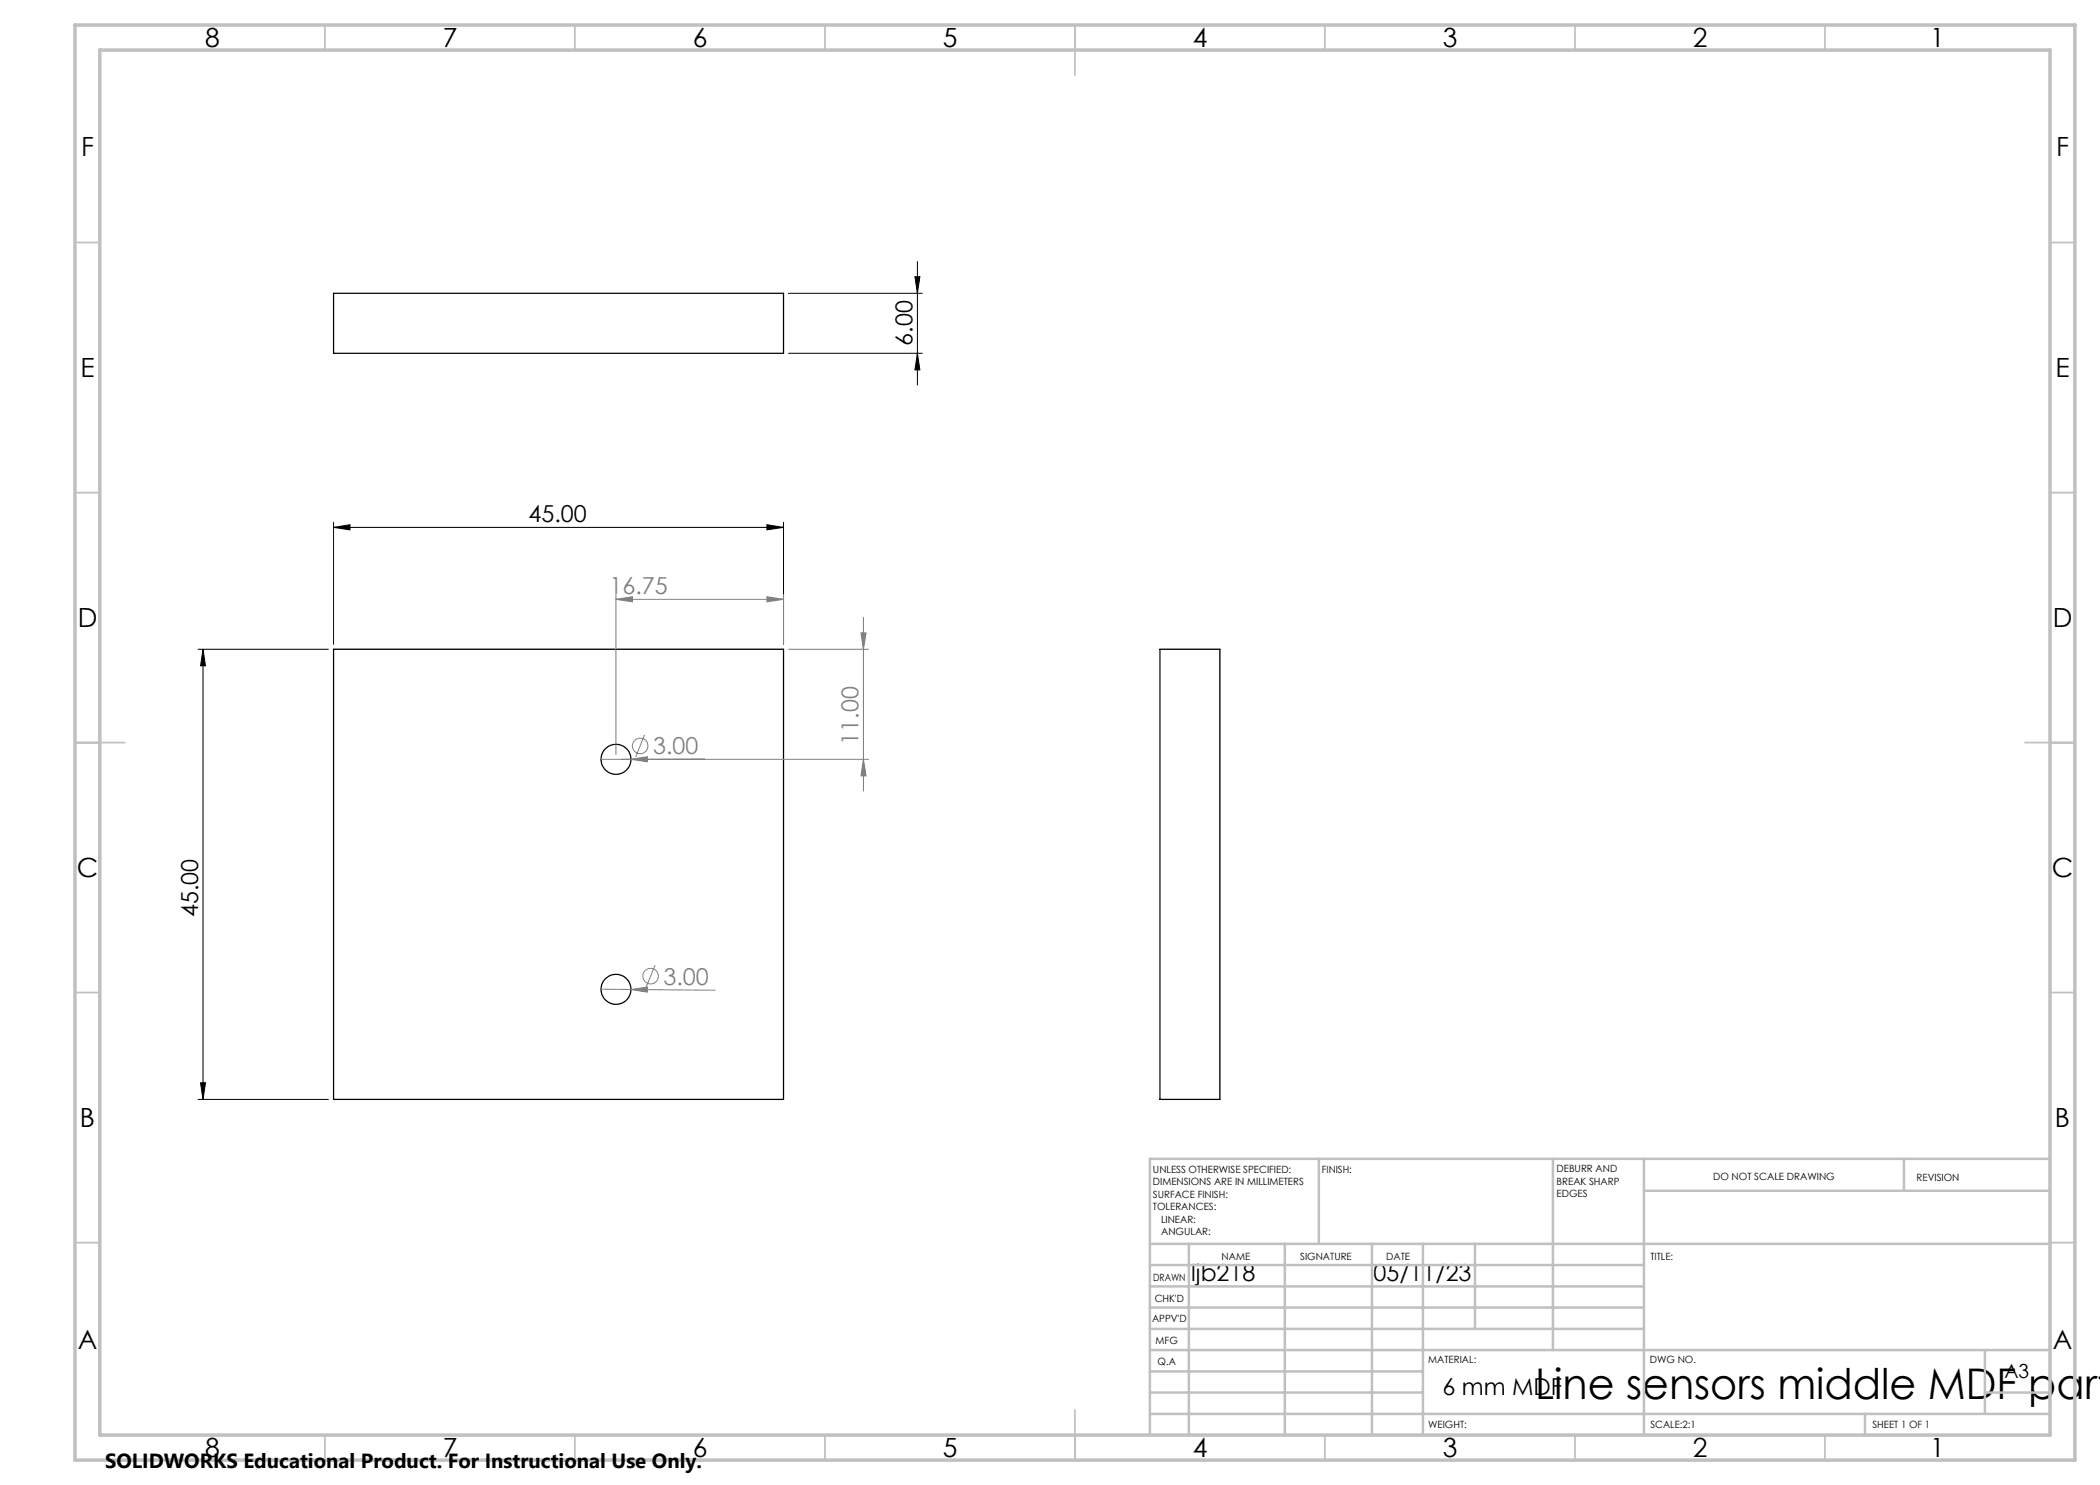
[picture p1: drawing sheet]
<svg xmlns="http://www.w3.org/2000/svg" width="420mm" height="297mm" viewBox="0 0 420 297" stroke-linecap="round" stroke-linejoin="round" font-family="sans-serif">
<g fill="none" stroke="#000" stroke-width=".25">
<path d="M66.7 58.7h90v12h-90zM66.7 129.9h90v90h-90zM232 129.9h12v90h-12z"/>
<circle cx="123.2" cy="151.9" r="3"/>
<circle cx="123.2" cy="197.9" r="3"/>
</g>
<g fill="none" stroke="#808080" stroke-width=".2">
<path d="M123.2 119.9l3.3-.6v1.1zM123.2 118.9v32M123.2 119.9h33.5M153.4 119.3l3.3 .6-3.3 .5zM156.7 118.9v10M157.7 129.9h16M172.2 126.6h1l-.5 3.3zM172.7 123.5v34.7M120.2 151.9h53.5M126.2 151.9l3.3-.6v1.1zM128.9 147l-1.8 4.4M141 151.8l-14.8 .1"/>
<path d="M172.7 151.9l.5 3.3h-1zM120.2 197.8l6 .1M126.2 197.9l3.3-.5v1zM126.2 197.9l16.8 .1M131 193l-1.8 4.4"/>
<circle cx="128" cy="149.2" r="1.54"/>
<circle cx="130.1" cy="195.2" r="1.56"/>
</g>
<g fill="none" stroke="#000" stroke-width=".2">
<path d="M157.7 58.7h26.8M183 55.3h1l-.5 3.4zM183.5 52.3v24.7M157.7 70.7h26.8M183.5 70.7l.5 3.3h-1zM66.7 105.5l3.3-.6v1.1zM66.7 104.5v24.4M66.7 105.5h90M153.4 104.9l3.3 .6-3.3 .5zM156.7 104.5v24.4M39.6 129.9h26.1M40.6 129.9v90"/>
<path d="M40.6 129.9l.5 3.3h-1zM39.6 219.9h26.1M40.1 216.6h1l-.5 3.3z"/>
</g>
<g fill="none" stroke="#c0c0c0" stroke-width=".35">
<path d="M65 5v5M115 5v5M165 5v5M215 5v10M265 5v5M315 5v5M365 5v5M15 48.5h5M410 48.5h5M15 98.5h5M410 98.5h5M15 148.5h10"/>
<path d="M405 148.5h10M15 198.5h5M410 198.5h5M15 248.5h5M410 248.5h5M65 287v5M115 287v5M165 287v5M215 282v10M265 287v5M315 287v5M365 287v5"/>
</g>
<g fill="none" stroke="#c0c0c0" stroke-width=".5">
<path d="M263.8 231.8v17M310.6 231.8v38.2M328.8 231.8v55.2M328.8 238.2h81.2M380.8 231.8v6.4M410 231.8h-180v55.2M230 248.8h180M230 257.3h98.8M230 253h98.8M237.8 248.8v38.2M257 248.8v38.2M274.4 248.8v38.2"/>
<path d="M284.6 248.8v38.2M295 248.8v17M230 265.8h98.8M230 261.5h98.8M230 278.5h54.6M230 274.3h54.6M230 270h180M397 278.5h13M397 270v12.8M230 282.8h180M373 282.8v4.2"/>
</g>
<path d="M15 5h400v287h-400zM20 10h390v277h-390z" fill="none" stroke="#c0c0c0" stroke-width=".7"/>
<g fill="#000">
<path d="M183 55.3h1l-.5 3.4zM183.5 70.7l.5 3.3h-1z"/>
<path d="M66.7 105.5l3.3-.6v1.1zM153.4 104.9l3.3 .6-3.3 .5z"/>
<path d="M40.1 216.6h1l-.5 3.3zM40.6 129.9l.5 3.3h-1z"/>
</g>
<g fill="#808080">
<path d="M126.2 151.9l3.3-.6v1.1z"/>
<path d="M126.2 197.9l3.3-.5v1z"/>
<path d="M123.2 119.9l3.3-.6v1.1zM153.4 119.3l3.3 .6-3.3 .5z"/>
<path d="M172.7 151.9l.5 3.3h-1zM172.2 126.6h1l-.5 3.3z"/>
</g>
<text font-size="8.5" x="307" y="279.7">Line sensors middle MDF part</text>
<g font-size="5.3">
<text x="41" y="9.5">8</text>
<text x="88.5" y="9.5">7</text>
<text x="138.5" y="9.5">6</text>
<text x="188.5" y="9.5">5</text>
<text x="238.5" y="9.5">4</text>
<text x="288.5" y="9.5">3</text>
<text x="338.5" y="9.5">2</text>
<text x="386" y="9.5">1</text>
<text x="16.2" y="31.2">F</text>
<text x="411.2" y="31.2">F</text>
<text x="16.1" y="75.5">E</text>
<text x="411.1" y="75.5">E</text>
<text x="15.5" y="125.5">D</text>
<text x="410.5" y="125.5">D</text>
<text x="15.4" y="175.5">C</text>
<text x="410.4" y="175.5">C</text>
<text x="16" y="225.5">B</text>
<text x="411" y="225.5">B</text>
<text x="15.5" y="269.7">A</text>
<text x="410.5" y="269.7">A</text>
<text x="41" y="291.5">8</text>
<text x="88.5" y="291.5">7</text>
<text x="138.5" y="291.5">6</text>
<text x="188.5" y="291.5">5</text>
<text x="238.5" y="291.5">4</text>
<text x="288.5" y="291.5">3</text>
<text x="338.5" y="291.5">2</text>
<text x="386" y="291.5">1</text>
</g>
<g font-size="4.7">
<text x="182.5" y="69.2" transform="rotate(-90 182.5 69.2)">6.00</text>
<text x="105.7" y="104.4">45.00</text>
<text x="39.6" y="183.4" transform="rotate(-90 39.6 183.4)">45.00</text>
<text x="238.3" y="256.2">ljb218</text>
<text x="274.7" y="256.2">05/11/23</text>
<text x="288.5" y="279">6 mm MDF</text>
</g>
<g font-size="4.7" fill="#808080">
<text x="121.9" y="118.8">16.75</text>
<text x="171.7" y="148.9" transform="rotate(-90 171.7 148.9)">11.00</text>
<text x="130.6" y="150.9">3.00</text>
<text x="132.7" y="197" transform="rotate(1 132.7 197)">3.00</text>
</g>
<text font-size="4.1" x="21" y="293.7">SOLIDWORKS Educational Product. For Instructional Use Only.</text>
<text font-size="3.9" x="400.9" y="275.5">A3</text>
<g font-size="2">
<text x="230.6" y="234.6">UNLESS OTHERWISE SPECIFIED:</text>
<text x="230.6" y="237.1">DIMENSIONS ARE IN MILLIMETERS</text>
<text x="230.6" y="239.6">SURFACE FINISH:</text>
<text x="264.4" y="234.6">FINISH:</text>
<text x="311.3" y="234.5">DEBURR AND</text>
<text x="311.3" y="237">BREAK SHARP</text>
<text x="311.3" y="239.5">EDGES</text>
<text x="342.6" y="236">DO NOT SCALE DRAWING</text>
<text x="383.3" y="236.2">REVISION</text>
<text x="230.6" y="242.1">TOLERANCES:</text>
<text x="232.2" y="244.6">LINEAR:</text>
<text x="232.2" y="247.1">ANGULAR:</text>
<text x="244.3" y="252">NAME</text>
<text x="260" y="251.9">SIGNATURE</text>
<text x="277.2" y="251.9">DATE</text>
<text x="330.1" y="251.9">TITLE:</text>
<text x="230.6" y="256.1">DRAWN</text>
<text x="230.9" y="260.3">CHK'D</text>
<text x="230.4" y="264.4">APPV'D</text>
<text x="231.1" y="268.8">MFG</text>
<text x="231.5" y="273">Q.A</text>
<text x="285.6" y="272.5">MATERIAL:</text>
<text x="330" y="272.5">DWG NO.</text>
<text x="285.6" y="285.5">WEIGHT:</text>
<text x="330.1" y="285.6">SCALE:2:1</text>
<text x="374.5" y="285.6">SHEET 1 OF 1</text>
</g>
</svg>
